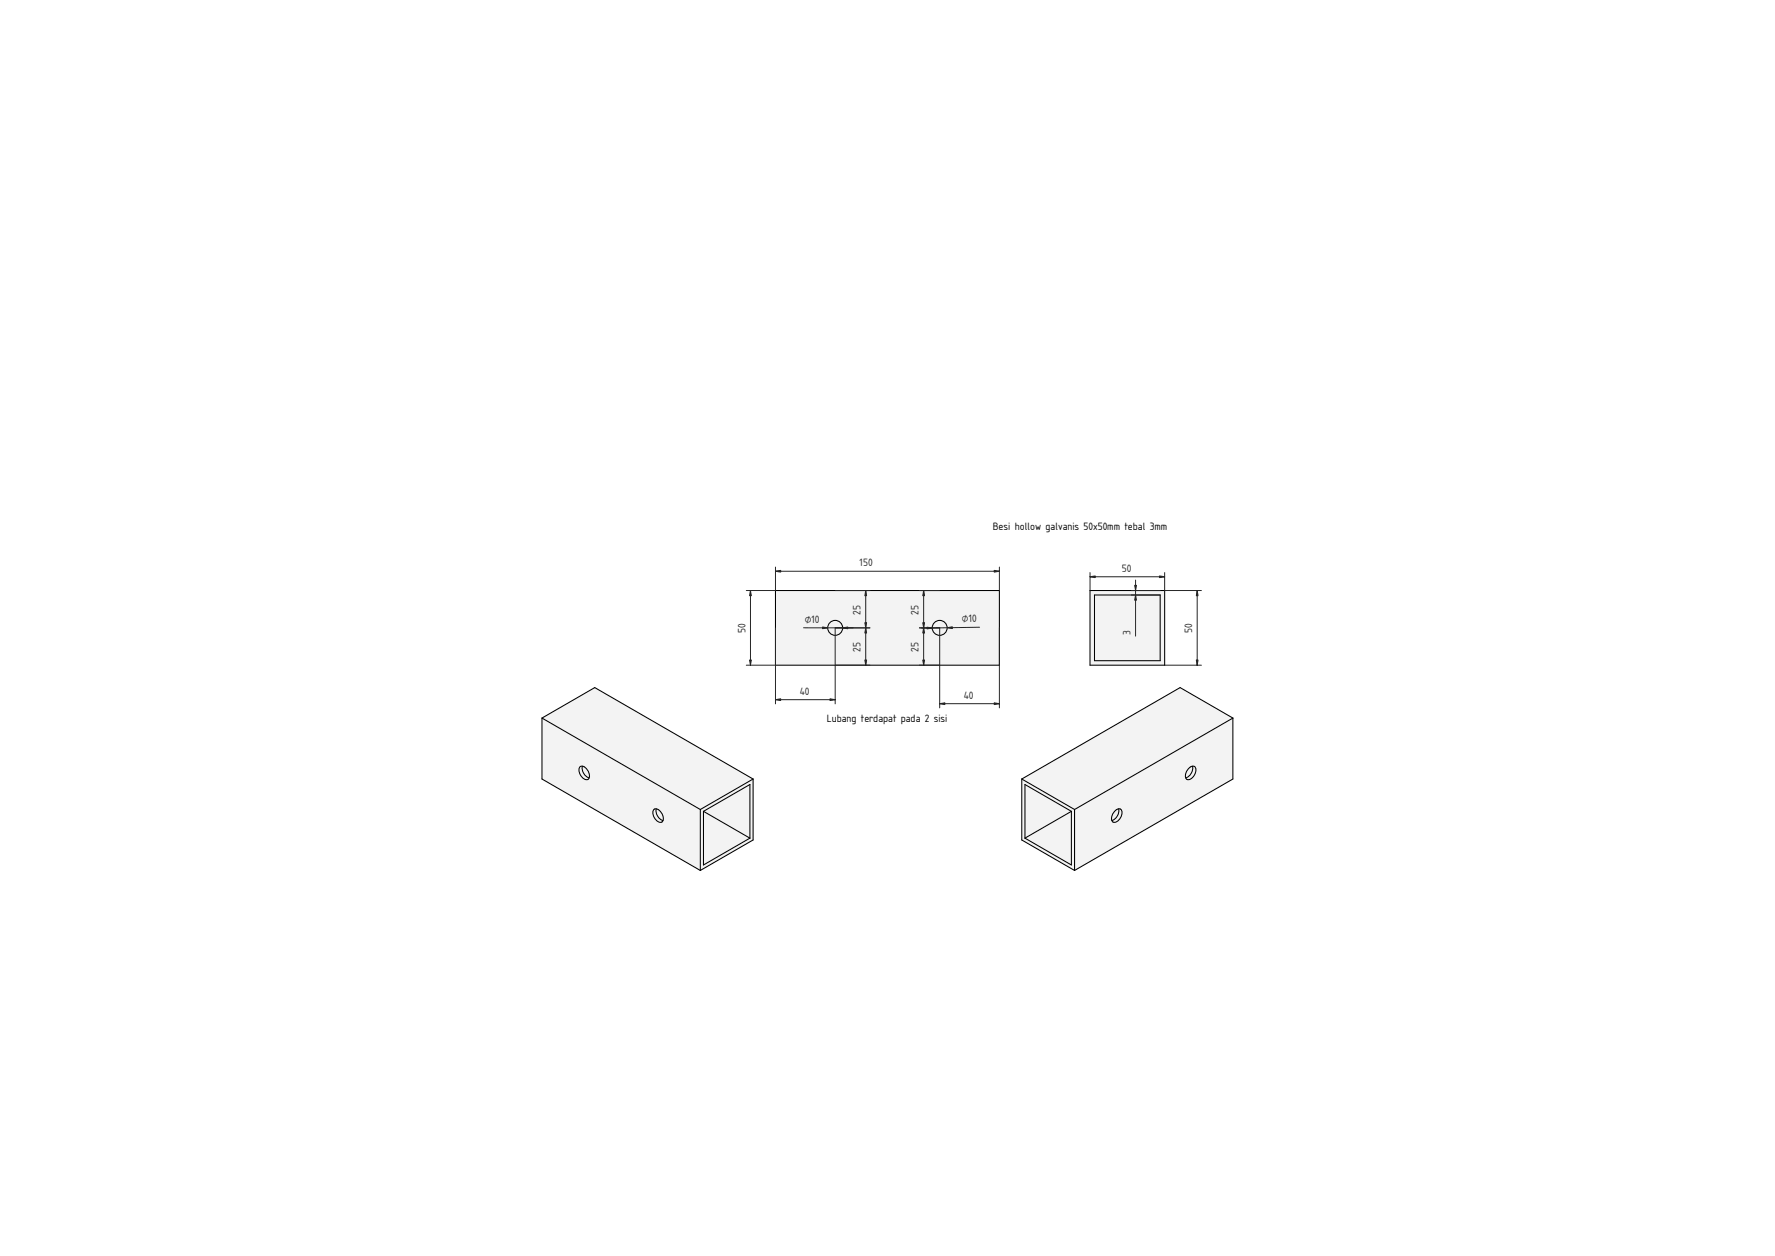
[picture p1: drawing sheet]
<svg xmlns="http://www.w3.org/2000/svg" width="1189mm" height="841mm" viewBox="0 0 1189 841" stroke-linecap="round" stroke-linejoin="round" font-family="sans-serif">
<g fill="#f1f3f5">
<path d="M519 395h150v50h-150z" fill-rule="evenodd"/>
<circle cx="559" cy="420" r="5"/>
<circle cx="629" cy="420" r="5"/>
</g>
<g fill="none" stroke="#000" stroke-width=".7">
<path d="M519 395h150v50h-150z"/>
<circle cx="559" cy="420" r="5"/>
<circle cx="629" cy="420" r="5"/>
</g>
<g fill="none" stroke="#212529" stroke-width=".67">
<path d="M519 380v15h-19M669 380v15M503 395v50M519 383h150M559 395h24M580 395v50M616 395h13M619 395v50M656 420l-39 1M519 420v51M538 420h33M583 420h-24v51"/>
<path d="M616 420h13v54M669 420v54M500 445h19M559 445h24M616 445h13M519 469h40M629 471h40"/>
</g>
<g fill="#212529" stroke="#212529" stroke-width=".67">
<path d="M519 383l4-1v1z"/>
<path d="M666 382l3 1h-3z"/>
<path d="M551 420h3l-3 1z"/>
<path d="M564 420h4v1z"/>
<path d="M503 395v4h-1z"/>
<path d="M502 442h1v3z"/>
<path d="M634 420h4v1z"/>
<path d="M621 420h3l-3 1z"/>
<path d="M579 417h1v3z"/>
<path d="M580 395v4h-1z"/>
<path d="M580 420v4h-1z"/>
<path d="M579 442h1v3z"/>
<path d="M556 468l3 1h-3z"/>
<path d="M519 469l4-1v1z"/>
<path d="M618 417h1v3z"/>
<path d="M619 395v4h-1z"/>
<path d="M619 420v4h-1z"/>
<path d="M618 442h1v3z"/>
<path d="M629 471h4v1z"/>
<path d="M666 471h3l-3 1z"/>
</g>
<g fill="#f1f3f5">
<path d="M730 395h50v50h-50z" fill-rule="evenodd"/>
<path d="M733 398h44v44h-44z" fill-rule="evenodd"/>
</g>
<path d="M730 395h50v50h-50zM733 398h44v44h-44z" fill="none" stroke="#000" stroke-width=".7"/>
<path d="M730 386h50M730 383v12M758 395h19M758 398h19M761 388v38M780 383v12h25M802 395v50M780 445h25" fill="none" stroke="#212529" stroke-width=".67"/>
<g fill="#212529" stroke="#212529" stroke-width=".67">
<path d="M730 386h4v1z"/>
<path d="M777 386h3l-3 1z"/>
<path d="M802 395v4h-1z"/>
<path d="M801 442h1v3z"/>
<path d="M760 392h1v3z"/>
<path d="M761 398v4h-1z"/>
</g>
<g fill="#f1f3f5">
<path d="M471 543l31-18v36z"/>
<path d="M471 543l31 18-31 18z"/>
<path d="M363 481l35-21 106 62v40l-35 21-106-61z" fill-rule="evenodd"/>
<path d="M363 481l106 61v41l-106-61z" fill-rule="evenodd"/>
<path d="M363 481l35-21 106 62-35 20z" fill-rule="evenodd"/>
<path d="M469 542l35-20v40l-35 21z" fill-rule="evenodd"/>
<path d="M471 543l31-18v36l-31 18z" fill-rule="evenodd"/>
<path d="M438 542a4 4 0 0 1 6 3v1a2.7 2.7 0 0 1-1 4 2.7 2.7 0 0 1-4-1 6 6 0 0 1-1-7z" fill-rule="evenodd"/>
<path d="M388 514a4 4 0 0 1 6 3v1a2.7 2.7 0 0 1 0 4 2.7 2.7 0 0 1-4-1 6 6 0 0 1-2-7z" fill-rule="evenodd"/>
<path d="M438 542h1a9 9 0 0 0 5 8 3 3 0 0 1-5-2 6 6 0 0 1-1-6z" fill-rule="evenodd"/>
<path d="M388 514l2-1a9 9 0 0 0 4 8 3 3 0 0 1-5-1 6 6 0 0 1-1-6z" fill-rule="evenodd"/>
<path d="M390 513a7 7 0 0 1 5 8 7 7 0 0 1-5-8z" fill-rule="evenodd"/>
<path d="M440 542a7 7 0 0 1 4 7 7 7 0 0 1-4-7z" fill-rule="evenodd"/>
</g>
<g fill="none" stroke="#000" stroke-width=".7">
<path d="M363 481v41l106 61M363 481l35-21 106 62M363 481l106 61M388 514a5 5 0 0 1 7 5 2.6 2.6 0 0 1-2 3 2.6 2.6 0 0 1-3-1 6 6 0 0 1-2-7zM390 513a7 7 0 0 0 5 8M504 522v40l-35 21M504 522l-35 20M438 542a5 5 0 0 1 6 5 2.6 2.6 0 0 1-1 4 2.6 2.6 0 0 1-4-2 6 6 0 0 1-1-7zM440 542a7 7 0 0 0 4 7M469 542v41M471 543l31 18M471 543v36l31-18"/>
<path d="M471 543l31-18v36"/>
</g>
<g fill="#f1f3f5">
<path d="M686 525l32 18-32 18z"/>
<path d="M686 561l32-18v36z"/>
<path d="M684 522l106-62 36 21v41l-106 61-36-21z" fill-rule="evenodd"/>
<path d="M720 542l106-61v41l-106 61z" fill-rule="evenodd"/>
<path d="M684 522l106-62 36 21-106 61z" fill-rule="evenodd"/>
<path d="M684 522l36 20v41l-36-21z" fill-rule="evenodd"/>
<path d="M686 525l32 18v36l-32-18z" fill-rule="evenodd"/>
<path d="M747 543a2.7 2.7 0 0 1 3-1 2.7 2.7 0 0 1 1 4 5 5 0 0 1-6 4v-3z" fill-rule="evenodd"/>
<path d="M796 515a2.7 2.7 0 0 1 4-2 2.7 2.7 0 0 1 1 4 5 5 0 0 1-6 5l-1-3z" fill-rule="evenodd"/>
<path d="M799 513a2.5 2.5 0 0 1 2 1 2.5 2.5 0 0 1 0 3 5 5 0 0 1-6 5l-1-1a7 7 0 0 0 5-8z" fill-rule="evenodd"/>
<path d="M749 542a2.5 2.5 0 0 1 3 1 2.5 2.5 0 0 1-1 3 5 5 0 0 1-6 4v-1a7 7 0 0 0 4-7z" fill-rule="evenodd"/>
<path d="M747 543l2-1a6 6 0 0 1-4 7v-3z" fill-rule="evenodd"/>
<path d="M796 515l2-2a6 6 0 0 1-4 8v-3z" fill-rule="evenodd"/>
</g>
<g fill="none" stroke="#000" stroke-width=".7">
<path d="M826 481v41l-106 61M826 481l-36-21-106 62M826 481l-106 61M796 514a2.6 2.6 0 0 1 4-1 2.6 2.6 0 0 1 1 4 5 5 0 0 1-6 5 6 6 0 0 1 1-8zM799 513a7 7 0 0 1-5 8M684 522v40l36 21M684 522l36 20M718 543v36l-32-18M718 543l-32-18v36M718 543l-32 18M720 542v41M747 543a2.6 2.6 0 0 1 4-1 2.6 2.6 0 0 1 0 4 5 5 0 0 1-6 4 6 6 0 0 1 2-7z"/>
<path d="M749 542a7 7 0 0 1-4 7"/>
</g>
<g font-size="6.7">
<text x="665" y="355">Besi hollow galvanis 50x50mm tebal 3mm</text>
<text x="554" y="483">Lubang terdapat pada 2 sisi</text>
</g>
<g font-size="6.7" fill="#212529">
<text x="576" y="379">150</text>
<text x="751" y="383">50</text>
<text x="576" y="412" transform="rotate(-90 576 412)">25</text>
<text x="615" y="412" transform="rotate(-90 615 412)">25</text>
<text x="539" y="417">⌀10</text>
<text x="644" y="417" transform="rotate(-1 644 417)">⌀10</text>
<text x="499" y="424" transform="rotate(-90 499 424)">50</text>
<text x="757" y="425" transform="rotate(-90 757 425)">3</text>
<text x="798" y="424" transform="rotate(-90 798 424)">50</text>
<text x="576" y="437" transform="rotate(-90 576 437)">25</text>
<text x="615" y="437" transform="rotate(-90 615 437)">25</text>
<text x="536" y="465">40</text>
<text x="646" y="468">40</text>
</g>
</svg>
